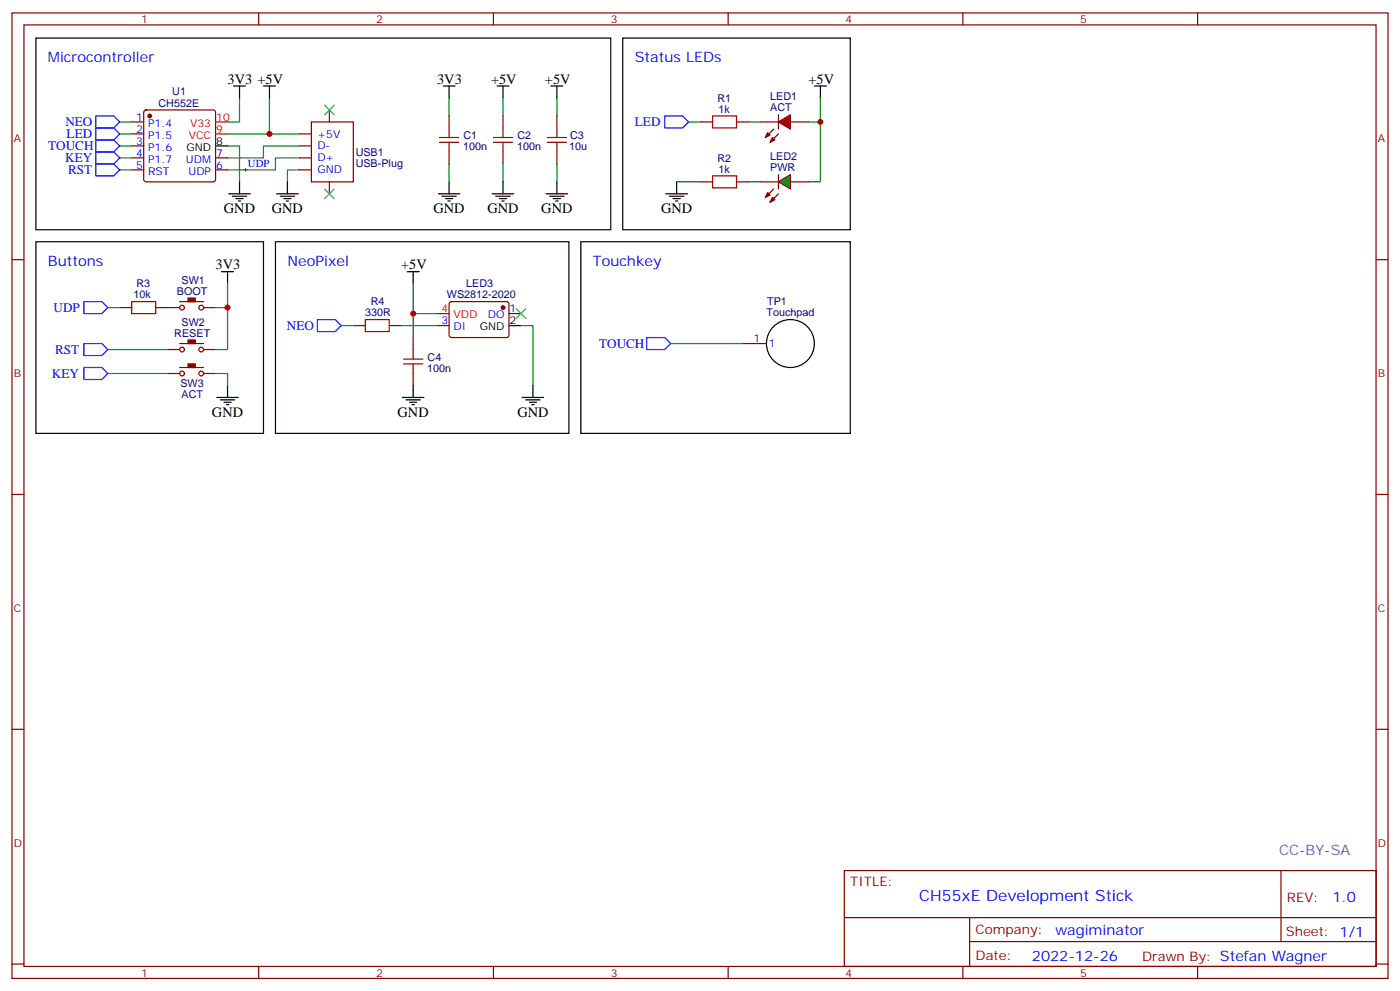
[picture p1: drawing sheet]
<svg xmlns="http://www.w3.org/2000/svg" width="412mm" height="292mm" viewBox="0 0 412 292" stroke-linecap="round" stroke-linejoin="round" font-family="sans-serif">
<g fill="none" stroke="#870000" stroke-width=".35">
<path d="M3.5 3.8h405.4v284.3h-405.4zM7.1 7.3h398.2v277.3h-398.2zM76.2 3.8v3.5M145.3 3.8v3.5M214.5 3.8v3.5M283.6 3.8v3.5M352.8 3.8v3.5M206.4 35.9h3.5M217 35.9h3.5M224 35.9h5.3M227.9 38l-2.5 2.5M229.3 39.4l-2.5 2.5"/>
<path d="M229.3 33.8v4.2M232.8 35.9h5.3M206.4 53.6h3.5M217 53.6h3.5M3.5 76.5h3.6M405.3 76.5h3.6M3.5 145.6h3.6M405.3 145.6h3.6M3.5 214.8h3.6M405.3 214.8h3.6M248.7 256.4h156.6v28.2h-156.6zM377.3 256.4v20.9"/>
<path d="M248.7 270.2h156.5M285.6 277.3h119.6M285.6 270.2v14.2M3.5 283.9h3.6M76.2 284.6v3.5M145.3 284.6v3.5M214.5 284.6v3.5M283.6 284.6v3.5M352.8 284.6v3.5M405.3 283.9h3.6"/>
</g>
<path d="M72 50h.7M72.3 49.7v.7" fill="none" stroke="#000" stroke-width=".29"/>
<path d="M10.6 11.2h169.3v56.5h-169.3zM183.4 11.2h67.1v56.5h-67.1zM239.9 25.3h3.5M241.7 25.3v3.6M196.1 57.1h6.4M197.2 57.8h4.2M198.3 58.5h2.1M199 59.2h.7M199.3 53.6v3.5" fill="none" stroke="#000" stroke-width=".35"/>
<path d="M202.8 35.9h3.6M220.5 35.9h3.5M241.7 35.9v17.7h-3.6M241.7 28.9v7h-3.6M199.3 53.6h7.1M220.5 53.6h3.5" fill="none" stroke="#008700" stroke-width=".35"/>
<path d="M209.9 34.1h7.1v3.6h-7.1zM209.9 51.8h7.1v3.5h-7.1z" fill="none" stroke="#a10000" stroke-width=".35"/>
<path d="M195.8 34.1h5.3l1.7 1.8-1.7 1.8h-5.3z" fill="none" stroke="#00f" stroke-width=".35"/>
<g fill="#870000" stroke="#870000" stroke-width=".35">
<path d="M226.1 39.1l.7 .7-1.4 .7z"/>
<path d="M227.5 40.5l.7 .7-1.4 .7z"/>
</g>
<path d="M229.3 35.9l3.5-2.1v4.2z" fill="#f00" stroke="#870000" stroke-width=".35"/>
<path d="M224 53.6h5.3M232.8 53.6h5.3" fill="none" stroke="#870000" stroke-width=".35"/>
<path d="M229.3 53.6l3.5-2.2v4.3z" fill="#0c0" stroke="#870000" stroke-width=".35"/>
<g fill="none" stroke="#870000" stroke-width=".35">
<path d="M38.8 35.9h3.5M38.8 39.4h3.5M42.6 32.6l.4-.2h19.8l.5 .2 .2 .5v19.7l-.2 .5-.5 .3h-19.8l-.5-.3-.2-.5v-19.7zM132.3 34.1v3.6M148.2 34.1v3.6M164 34.1v3.6M38.8 43h3.5M38.8 46.5h3.5M38.8 50h3.5M63.5 46.5h3.5M63.5 50h3.5M132.3 44.7v3.6"/>
<path d="M148.2 44.7v3.6M164 44.7v3.6M227.9 55.7l-2.5 2.4M229.3 57.1l-2.5 2.4M229.3 51.4v4.3"/>
</g>
<g fill="#870000" stroke="#870000" stroke-width=".35">
<path d="M226.1 56.7l.7 .7-1.4 .7z"/>
<path d="M227.5 58.1l.7 .7-1.4 .7z"/>
<circle cx="44.1" cy="34.1" r=".53"/>
</g>
<path d="M70.6 28.9v7h-3.6M79.4 28.9v10.5h-12.4M132.3 28.9v5.2M148.2 28.9v5.2M164 28.9v5.2M67 43h3.6v10.6M88.2 50h-3.5v3.6M88.2 46.5h-7.1v3.5h-14.1M88.2 43h-10.6v3.5h-10.6M132.3 48.3v5.3M148.2 48.3v5.3M164 48.3v5.3" fill="none" stroke="#008700" stroke-width=".35"/>
<g fill="none" stroke="#000" stroke-width=".35">
<path d="M68.8 25.3h3.5M70.6 25.3v3.6M77.6 25.3h3.5M79.4 25.3v3.6M130.5 25.3h3.6M132.3 25.3v3.6M146.4 25.3h3.5M148.2 25.3v3.6M162.3 25.3h3.5M164 25.3v3.6M63.5 43h3.5M67.4 57.1h6.3"/>
<path d="M68.4 57.8h4.3M69.5 58.5h2.1M70.2 59.2h.7M70.6 53.6v3.5M81.5 57.1h6.3M82.5 57.8h4.3M83.6 58.5h2.1M84.3 59.2h.7M84.7 53.6v3.5M129.1 57.1h6.4M130.2 57.8h4.2M131.2 58.5h2.1"/>
<path d="M131.9 59.2h.7M132.3 53.6v3.5M145 57.1h6.3M146 57.8h4.3M147.1 58.5h2.1M147.8 59.2h.7M148.2 53.6v3.5M160.9 57.1h6.3M161.9 57.8h4.3M163 58.5h2.1M163.7 59.2h.7M164 53.6v3.5"/>
</g>
<path d="M132.3 37.7v2.8M148.2 37.7v2.8M164 37.7v2.8M129.5 40.5h5.6M129.5 41.9h5.6M132.3 41.9v2.8M145.3 40.5h5.7M145.3 41.9h5.7M148.2 41.9v2.8M161.2 40.5h5.7M161.2 41.9h5.7M164 41.9v2.8" fill="none" stroke="#a10000" stroke-width=".35"/>
<path d="M28.2 37.7h5.3l1.8 1.7-1.8 1.8h-5.3zM28.2 44.7h5.3l1.8 1.8-1.8 1.8h-5.3zM28.2 41.2h5.3l1.8 1.8-1.8 1.7h-5.3z" fill="none" stroke="#00f" stroke-width=".35"/>
<path d="M63.5 39.4h3.5M63.5 35.9h3.5" fill="none" stroke="#f00" stroke-width=".35"/>
<path d="M91.7 35.9h12.4v17.7h-12.4z" fill="#fff" stroke="#870000" stroke-width=".35"/>
<g fill="none" stroke="#870000" stroke-width=".35">
<path d="M88.2 39.4h3.5M97 32.4v3.5M88.2 43h3.5M88.2 46.5h3.5M88.2 50h3.5M97 53.6v3.5M35.3 90.6h3.5M45.9 90.6h7M52.9 88.8h7.1M60 90.6h3.5M104.1 95.9h3.5M114.7 95.9h3.5"/>
<path d="M121.7 99.4v3.5M128.8 95.9h3.5M132.5 89l.5-.2 16.5 .1 .4 .6v9.5l-.7 .4-16.5-.1-.4-.6v-9.2zM149.9 92.4h3.6M49.4 102.9h3.5M49.4 110h3.5M52.9 101.2h7.1M52.9 108.2h7.1M60 102.9h3.5M60 110h3.5M121.7 110v3.5M218.7 101.2h7.1"/>
<circle cx="53.6" cy="90.6" r=".71"/>
<circle cx="59.3" cy="90.6" r=".71"/>
<circle cx="53.6" cy="110" r=".71"/>
<circle cx="53.6" cy="102.9" r=".71"/>
<circle cx="59.3" cy="102.9" r=".71"/>
<circle cx="59.3" cy="110" r=".71"/>
</g>
<path d="M95.6 31l2.8 2.8M98.4 31l-2.8 2.8M95.6 55.7l2.8 2.8M98.4 55.7l-2.8 2.8M152 90.9l2.9 2.9M154.9 90.9l-2.9 2.9" fill="none" stroke="#3c3" stroke-width=".35"/>
<g fill="none" stroke="#008700" stroke-width=".35">
<path d="M35.3 39.4h3.5M35.3 35.9h3.5M79.4 39.4h8.8M35.3 50h3.5M35.3 43h3.5M35.3 46.5h3.5M31.7 90.6h3.6M63.5 90.6h3.5M67 83.5v19.4h-3.5M100.5 95.9h3.6M118.2 95.9h10.6M121.7 83.5v8.9h7.1"/>
<path d="M121.7 92.4v7M153.5 95.9h3.5v17.6M31.7 102.9h17.7M31.7 110h17.7M63.5 110h3.5v3.5M197.6 101.2h21.1"/>
</g>
<path d="M28.2 34.1h5.3l1.8 1.8-1.8 1.8h-5.3zM28.2 48.3h5.3l1.8 1.7-1.8 1.8h-5.3zM24.7 88.8h5.3l1.7 1.8-1.7 1.8h-5.3zM93.5 94.1h5.3l1.7 1.8-1.7 1.7h-5.3zM190.5 99.4h5.3l1.8 1.8-1.8 1.7h-5.3zM24.7 101.2h5.3l1.7 1.7-1.7 1.8h-5.3zM24.7 108.2h5.3l1.7 1.8-1.7 1.8h-5.3z" fill="none" stroke="#00f" stroke-width=".35"/>
<g fill="#870000" stroke="#870000" stroke-width=".35">
<path d="M55.4 87.8h2.1v1h-2.1z"/>
<path d="M55.4 100.1h2.1v1.1h-2.1z"/>
<path d="M55.4 107.2h2.1v1h-2.1z"/>
<circle cx="148.2" cy="90.6" r=".53"/>
</g>
<g fill="none" stroke="#000" stroke-width=".35">
<path d="M10.6 71.2h67v56.4h-67zM81.1 71.2h86.5v56.4h-86.5zM171.1 71.2h79.4v56.4h-79.4zM65.3 80h3.5M67 80v3.5M119.9 80h3.6M121.7 80v3.5M149.9 95.9h3.6M63.9 117.1h6.3M64.9 117.8h4.2M66 118.5h2.1M66.7 119.2h.7"/>
<path d="M67 113.5v3.6M118.5 117.1h6.4M119.6 117.8h4.2M120.6 118.5h2.2M121.4 119.2h.7M121.7 113.5v3.6M153.8 117.1h6.4M154.9 117.8h4.2M155.9 118.5h2.1M156.6 119.2h.7M157 113.5v3.6"/>
<circle cx="232.8" cy="101.2" r="7.1"/>
</g>
<path d="M38.8 88.8h7.1v3.6h-7.1zM107.6 94.1h7.1v3.5h-7.1zM118.9 107.2h5.6M118.9 105.8h5.6M121.7 102.9v2.9M121.7 107.2v2.8" fill="none" stroke="#a10000" stroke-width=".35"/>
<path d="M128.8 92.4h3.5" fill="none" stroke="#f00" stroke-width=".35"/>
<g fill="#c00">
<circle cx="241.7" cy="35.9" r=".88"/>
<circle cx="79.4" cy="39.4" r=".88"/>
<circle cx="67" cy="90.6" r=".88"/>
<circle cx="121.7" cy="92.4" r=".88"/>
</g>
<text font-size="4.6" fill="#00f" x="270.8" y="265.4">CH55xE Development Stick</text>
<g font-size="4.2" fill="#00f">
<text x="14.1" y="18.3">Microcontroller</text>
<text x="187" y="18.3">Status LEDs</text>
<text x="14.1" y="78.2">Buttons</text>
<text x="84.7" y="78.2">NeoPixel</text>
<text x="174.6" y="78.2">Touchkey</text>
<text x="392.5" y="265.7">1.0</text>
<text x="310.9" y="275.2">wagiminator</text>
<text x="304" y="283">2022-12-26</text>
</g>
<g font-size="4.2">
<text x="67" y="24.6">3V3 +5V</text>
<text x="128.8" y="24.6">3V3</text>
<text x="144.6" y="24.6">+5V</text>
<text x="160.5" y="24.6">+5V</text>
<text x="238.1" y="24.6">+5V</text>
<text x="66" y="62.7">GND</text>
<text x="80.1" y="62.7">GND</text>
<text x="127.7" y="62.7">GND</text>
<text x="143.6" y="62.7">GND</text>
<text x="159.5" y="62.7">GND</text>
<text x="194.7" y="62.7">GND</text>
<text x="63.5" y="79.3">3V3</text>
<text x="118.2" y="79.3">+5V</text>
<text x="62.4" y="122.7">GND</text>
<text x="117.1" y="122.7">GND</text>
<text x="152.4" y="122.7">GND</text>
</g>
<text font-size="4.2" fill="#0099b0" x="376.8" y="251.8">CC-BY-SA</text>
<g font-size="3.9" fill="#00f">
<text x="19.2" y="37.2">NEO</text>
<text x="19.6" y="40.7">LED</text>
<text x="187" y="37.2">LED</text>
<text x="14.2" y="44.2">TOUCH</text>
<text x="19.2" y="47.8">KEY</text>
<text x="20" y="51.3">RST</text>
<text x="15.8" y="91.9">UDP</text>
<text x="84.5" y="97.2">NEO</text>
<text x="16.3" y="104.4">RST</text>
<text x="176.5" y="102.4">TOUCH</text>
<text x="15.3" y="111.3">KEY</text>
</g>
<g font-size="3.9" fill="#800">
<text x="250.5" y="261">TITLE:</text>
<text x="379.1" y="265.7">REV:</text>
<text x="287.4" y="275.2">Company:</text>
<text x="378.7" y="275.8">Sheet: 1/1</text>
<text x="287.4" y="282.9">Date:</text>
<text x="336.4" y="282.9">Drawn By: Stefan Wagner</text>
</g>
<g font-size="3.2" fill="#800">
<text x="41.6" y="6.8">1</text>
<text x="110.8" y="6.8">2</text>
<text x="179.9" y="6.8">3</text>
<text x="249.1" y="6.8">4</text>
<text x="318.2" y="6.8">5</text>
<text x="4.1" y="41.9">A</text>
<text x="405.9" y="41.9">A</text>
<text x="4.1" y="111.1">B</text>
<text x="405.9" y="111.1">B</text>
<text x="4.1" y="180.2">C</text>
<text x="405.9" y="180.2">C</text>
<text x="4.1" y="249.3">D</text>
<text x="405.9" y="249.3">D</text>
<text x="41.6" y="287.6">1</text>
<text x="110.8" y="287.6">2</text>
<text x="179.9" y="287.6">3</text>
<text x="249.1" y="287.6">4</text>
<text x="318.2" y="287.6">5</text>
</g>
<g font-size="3.2" fill="#000080">
<text x="50.7" y="28">U1</text>
<text x="211.3" y="30">R1</text>
<text x="226.9" y="29.6">LED1</text>
<text x="46.7" y="31.4">CH552E</text>
<text x="211.7" y="33.2">1k</text>
<text x="226.9" y="32.7">ACT</text>
<text x="136.5" y="41">C1</text>
<text x="152.4" y="41">C2</text>
<text x="167.9" y="40.9">C3</text>
<text x="104.8" y="45.9">USB1</text>
<text x="136.5" y="44.1">100n</text>
<text x="152.3" y="44.1">100n</text>
<text x="167.7" y="44.1">10u</text>
<text x="211.3" y="47.6">R2</text>
<text x="226.9" y="47.2">LED2</text>
<text x="104.8" y="49.1">USB-Plug</text>
<text x="211.7" y="50.8">1k</text>
<text x="226.9" y="50.4">PWR</text>
<text x="53.5" y="83.6">SW1</text>
<text x="39.3" y="87.8">10k</text>
<text x="40.2" y="84.6">R3</text>
<text x="52.1" y="86.8">BOOT</text>
<text x="109.2" y="89.9">R4</text>
<text x="131.7" y="87.8">WS2812-2020</text>
<text x="137.3" y="84.4">LED3</text>
<text x="226" y="89.9">TP1</text>
<text x="53.5" y="96">SW2</text>
<text x="107.5" y="93.1">330R</text>
<text x="225.8" y="93.1">Touchpad</text>
<text x="51.4" y="99.1">RESET</text>
<text x="126" y="106.2">C4</text>
<text x="53.1" y="113.9">SW3</text>
<text x="125.9" y="109.4">100n</text>
<text x="53.5" y="117.1">ACT</text>
</g>
<g font-size="3.2" fill="#00f">
<text x="40.1" y="35.6">1</text>
<text x="40.1" y="39.1">2</text>
<text x="43.6" y="37.3">P1.4</text>
<text x="43.6" y="40.9">P1.5</text>
<text x="93.5" y="40.5">+5V</text>
<text x="40.1" y="42.6">3</text>
<text x="40.1" y="46.1">4</text>
<text x="43.6" y="44.4">P1.6</text>
<text x="43.6" y="47.9">P1.7</text>
<text x="54.8" y="47.9">UDM</text>
<text x="63.7" y="46.1">7</text>
<text x="93.5" y="44">D-</text>
<text x="93.5" y="47.6">D+</text>
<text x="40.1" y="49.7">5</text>
<text x="43.6" y="51.4">RST</text>
<text x="55.5" y="51.4">UDP</text>
<text x="63.7" y="49.7">6</text>
<text x="73" y="49.1">UDP</text>
<text x="93.5" y="51.1">GND</text>
<text x="130.1" y="95.5">3</text>
<text x="143.7" y="93.8">DO</text>
<text x="150.1" y="92">1</text>
<text x="133.6" y="97.3">DI</text>
<text x="222" y="100.8">1</text>
<text x="226.5" y="102.2">1</text>
</g>
<g font-size="3.2" fill="#f00">
<text x="63.7" y="35.6">10</text>
<text x="55.6" y="40.9">VCC</text>
<text x="56" y="37.3">V33</text>
<text x="63.7" y="39.1">9</text>
<text x="130.1" y="92">4</text>
<text x="133.6" y="93.8">VDD</text>
</g>
<g font-size="3.2">
<text x="54.9" y="44.4">GND</text>
<text x="63.7" y="42.6">8</text>
<text x="150.1" y="95.5">2</text>
<text x="141.3" y="97.3">GND</text>
</g>
</svg>
